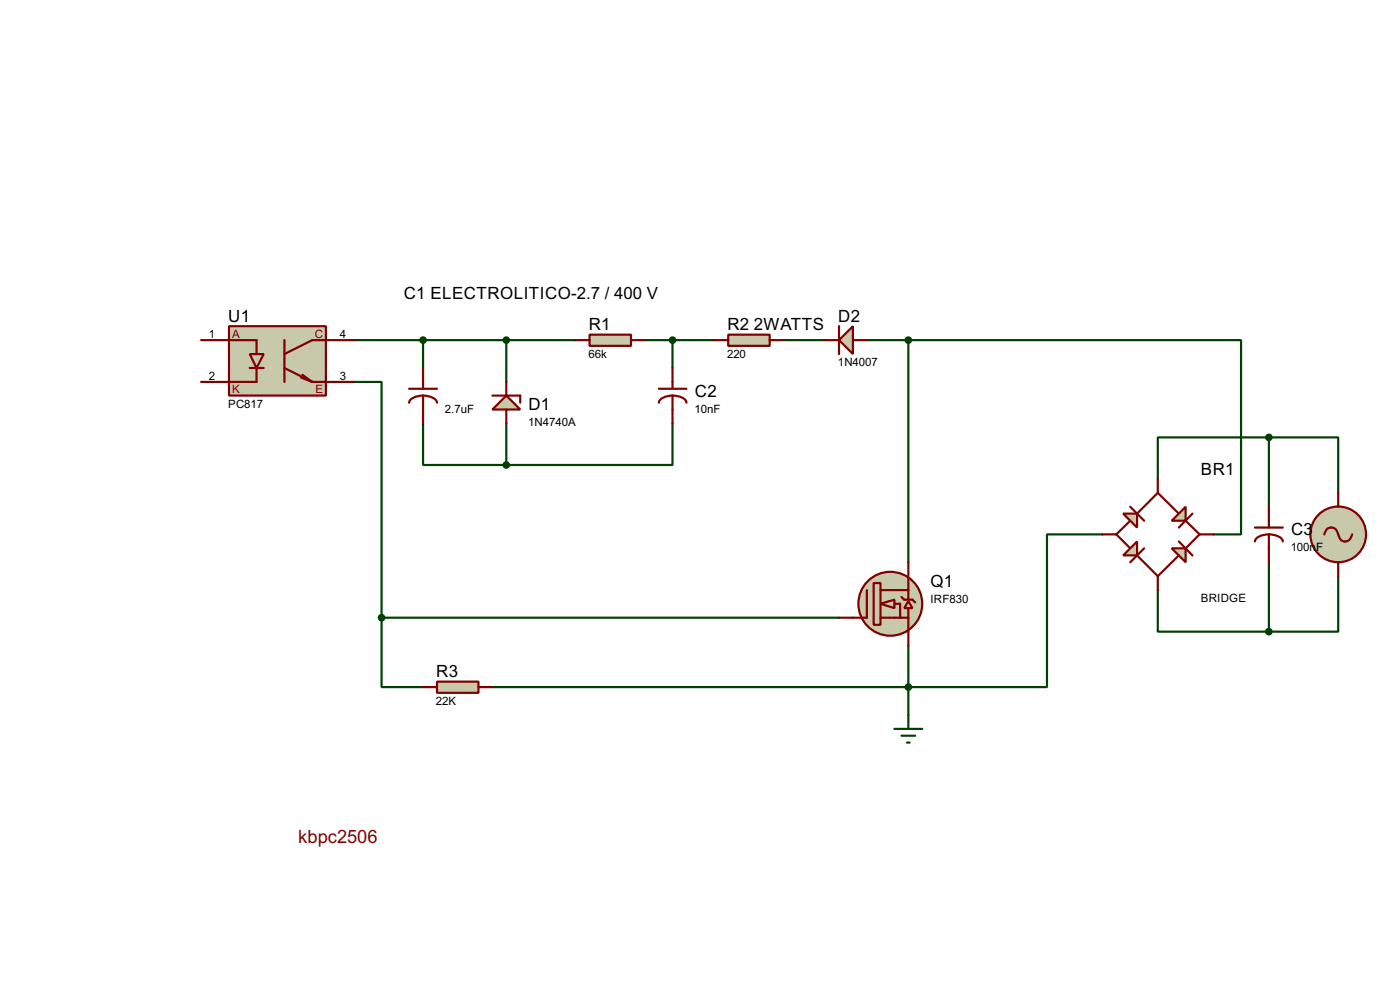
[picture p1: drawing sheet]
<svg xmlns="http://www.w3.org/2000/svg" width="256mm" height="180mm" viewBox="0 0 256 180" stroke-linecap="round" stroke-linejoin="round" font-family="sans-serif">
<g fill="none" stroke="#004000" stroke-width=".4">
<path d="M64.8 69.9h5.1v43.2M64.8 62.3h40.7M77.5 77.5v7.6h15.3M77.5 62.3v5.1M92.8 62.3v7.6M92.8 77.5v7.6M118.2 62.3h12.7M123.2 77.5v7.6h-30.4M123.2 62.3v5.1M143.6 62.3h7.6M158.8 62.3h7.6M166.4 62.3h61v35.5h-5.1"/>
<path d="M166.4 62.3v40.6M202 97.8h-10.2v28h-101.6M232.5 80.1h-20.4v7.6M232.5 80.1h12.7v10.1M232.5 80.1v12.7M69.9 113.1v12.7h7.6M69.9 113.1h83.8M166.4 118.2v12.7M212.1 108v7.6h20.4M232.5 102.9v12.7M245.2 105.5v10.1h-12.7"/>
</g>
<path d="M42 59.7h17.7v12.7h-17.7z" fill="#c8c8aa" stroke="#800000" stroke-width=".4"/>
<path d="M45.8 64.8h2.5l-1.3 2.6z" fill="#c8c8aa" stroke="#800000" stroke-width=".4"/>
<g fill="none" stroke="#800000" stroke-width=".4">
<path d="M36.9 62.3h10.1v2.5M45.8 67.4h2.5M47 67.4v2.5h-10.1M52.1 62.3v7.6M52.1 67.4l5.1 2.5M55.2 69.1l2 .8M55.4 68.6l1.8 1.3M57.2 69.9h7.6M64.8 62.3h-7.6l-5.1 2.5M75 71.2h5.1M77.5 72.4a2.37 2.37 0 0 1 2.6 1.3M77.5 72.4a2.37 2.37 0 0 0-2.5 1.3"/>
<path d="M77.5 67.4v3.8M77.5 72.4v5.1"/>
</g>
<path d="M92.8 72.4l2.5 2.6h-5.1z" fill="#c8c8aa" stroke="#800000" stroke-width=".4"/>
<path d="M90.2 72.4h5.1v1.3M92.8 69.9v2.5M92.8 75v2.5" fill="none" stroke="#800000" stroke-width=".4"/>
<path d="M108 61.3h7.6v2h-7.6z" fill="#c8c8aa" stroke="#800000" stroke-width=".4"/>
<path d="M105.5 62.3h2.5M115.6 62.3h2.6M120.7 71.2h5.1M123.2 72.4a2.33 2.33 0 0 1 2.6 1.3M123.2 72.4a2.29 2.29 0 0 0-2.5 1.3M123.2 67.4v3.8M123.2 72.4v5.1" fill="none" stroke="#800000" stroke-width=".4"/>
<g fill="#c8c8aa" stroke="#800000" stroke-width=".4">
<path d="M161.3 110.5l2.6-.7v1.5z"/>
<circle cx="163.1" cy="110.5" r="5.9"/>
</g>
<path d="M160.1 106.7h1.2v7.7h-1.2z" fill="#c8c8aa" stroke="#800000" stroke-width=".4"/>
<path d="M158.8 108v5.1h-2.5M161.3 113.1h5.1M161.3 108h5.1M163.9 110.5h1v2.6" fill="none" stroke="#800000" stroke-width=".4"/>
<path d="M166.4 110l.8 1.3h-1.5z" fill="#c8c8aa" stroke="#800000" stroke-width=".4"/>
<path d="M153.7 113.1h2.6M165.2 109.3l.5 .5h1.5l.5 .5M166.4 102.9v2.6M166.4 105.7v4.1M166.4 111.3v6.9" fill="none" stroke="#800000" stroke-width=".4"/>
<g fill="#004000" stroke="#004000" stroke-width=".4">
<circle cx="77.5" cy="62.3" r=".5"/>
<circle cx="92.7" cy="62.3" r=".5"/>
<circle cx="92.7" cy="85.1" r=".5"/>
</g>
<path d="M133.4 61.3h7.6v2h-7.6z" fill="#c8c8aa" stroke="#800000" stroke-width=".4"/>
<path d="M130.9 62.3h2.5M141 62.3h2.6" fill="none" stroke="#800000" stroke-width=".4"/>
<path d="M153.7 62.3l2.6-2.6v5.1z" fill="#c8c8aa" stroke="#800000" stroke-width=".4"/>
<path d="M153.7 59.7v5.1M151.2 62.3h2.5M156.3 62.3h2.5" fill="none" stroke="#800000" stroke-width=".4"/>
<circle cx="123.2" cy="62.3" r=".5" fill="#004000" stroke="#004000" stroke-width=".4"/>
<path d="M80.1 124.8h7.6v2h-7.6z" fill="#c8c8aa" stroke="#800000" stroke-width=".4"/>
<path d="M77.5 125.8h2.6M87.7 125.8h2.5" fill="none" stroke="#800000" stroke-width=".4"/>
<path d="M163.9 133.4h5.1M165.2 134.7h2.5M166.2 135.9h.5M166.4 130.9v2.5" fill="none" stroke="#004000" stroke-width=".4"/>
<g fill="#004000" stroke="#004000" stroke-width=".4">
<circle cx="166.4" cy="125.8" r=".5"/>
<circle cx="69.9" cy="113.1" r=".5"/>
</g>
<path d="M214.7 100.4h2.5v2.5z" fill="#c8c8aa" stroke="#800000" stroke-width=".4"/>
<path d="M207.1 92.8l2.5 2.5M207.1 95.3l-2.6 2.5 2.6 2.6M208.3 94l3.8-3.8 3.9 3.8M216 99.1l2.5 2.6M217.2 95.3l2.6 2.5-2.6 2.6M218.5 94l-2.5 2.6M208.3 101.7l3.8 3.8 3.9-3.8M209.6 100.4l-2.5 2.5" fill="none" stroke="#800000" stroke-width=".4"/>
<g fill="#c8c8aa" stroke="#800000" stroke-width=".4">
<path d="M217.2 92.8v2.5h-2.5z"/>
<path d="M205.8 94h2.5v2.6z"/>
<path d="M205.8 101.7l2.5-2.6v2.6z"/>
</g>
<path d="M202 97.8h2.5M212.1 87.7v2.5M219.8 97.8h2.5M212.1 105.5v2.5" fill="none" stroke="#800000" stroke-width=".4"/>
<circle cx="245.1" cy="97.8" r="5.1" fill="#c8c8aa" stroke="#800000" stroke-width=".4"/>
<path d="M229.9 96.6h5.1M232.5 97.8a2.37 2.37 0 0 1 2.5 1.3M232.5 97.8a2.33 2.33 0 0 0-2.6 1.3M232.5 92.8v3.8M232.5 97.8v5.1M242.6 97.8a1.28 1.28 0 0 1 1.3-1.3 1.28 1.28 0 0 1 1.3 1.3 1.26 1.26 0 0 0 1.9 1.1l.6-1.1M245.2 90.2v2.6M245.2 102.9v2.6" fill="none" stroke="#800000" stroke-width=".4"/>
<g fill="#004000" stroke="#004000" stroke-width=".4">
<circle cx="232.4" cy="80.1" r=".5"/>
<circle cx="232.4" cy="115.6" r=".5"/>
<circle cx="166.4" cy="62.3" r=".5"/>
</g>
<text font-size="3.8" fill="#800000" x="54.7" y="154.3">kbpc2506</text>
<g font-size="3.5">
<text x="41.8" y="58.9">U1</text>
<text x="74" y="54.8">C1 ELECTROLITICO-2.7 / 400 V</text>
<text x="153.6" y="58.9">D2</text>
<text x="107.9" y="60.5">R1</text>
<text x="133.3" y="60.5">R2</text>
<text x="138.1" y="60.5">2WATTS</text>
<text x="96.8" y="75.1">D1</text>
<text x="127.3" y="72.6">C2</text>
<text x="220" y="86.9">BR1</text>
<text x="236.5" y="98">C3</text>
<text x="170.5" y="107.4">Q1</text>
<text x="79.9" y="124">R3</text>
</g>
<g font-size="2.4">
<text x="38.3" y="61.9">1</text>
<text x="62.3" y="61.9">4</text>
<text x="107.8" y="65.5">66k</text>
<text x="133.2" y="65.5">220</text>
<text x="38.3" y="69.5">2</text>
<text x="62.3" y="69.5">3</text>
<text x="153.5" y="67">1N4007</text>
<text x="41.8" y="74.6">PC817</text>
<text x="81.5" y="75.5">2.7uF</text>
<text x="127.3" y="75.5">10nF</text>
<text x="96.8" y="78.1">1N4740A</text>
<text x="236.5" y="100.9">100nF</text>
<text x="170.4" y="110.3">IRF830</text>
<text x="220" y="110.2">BRIDGE</text>
<text x="79.9" y="129">22K</text>
</g>
<g font-size="2.4" fill="#800000">
<text x="42.5" y="61.8">A</text>
<text x="57.7" y="61.8">C</text>
<text x="42.5" y="72">K</text>
<text x="57.8" y="72">E</text>
</g>
</svg>
